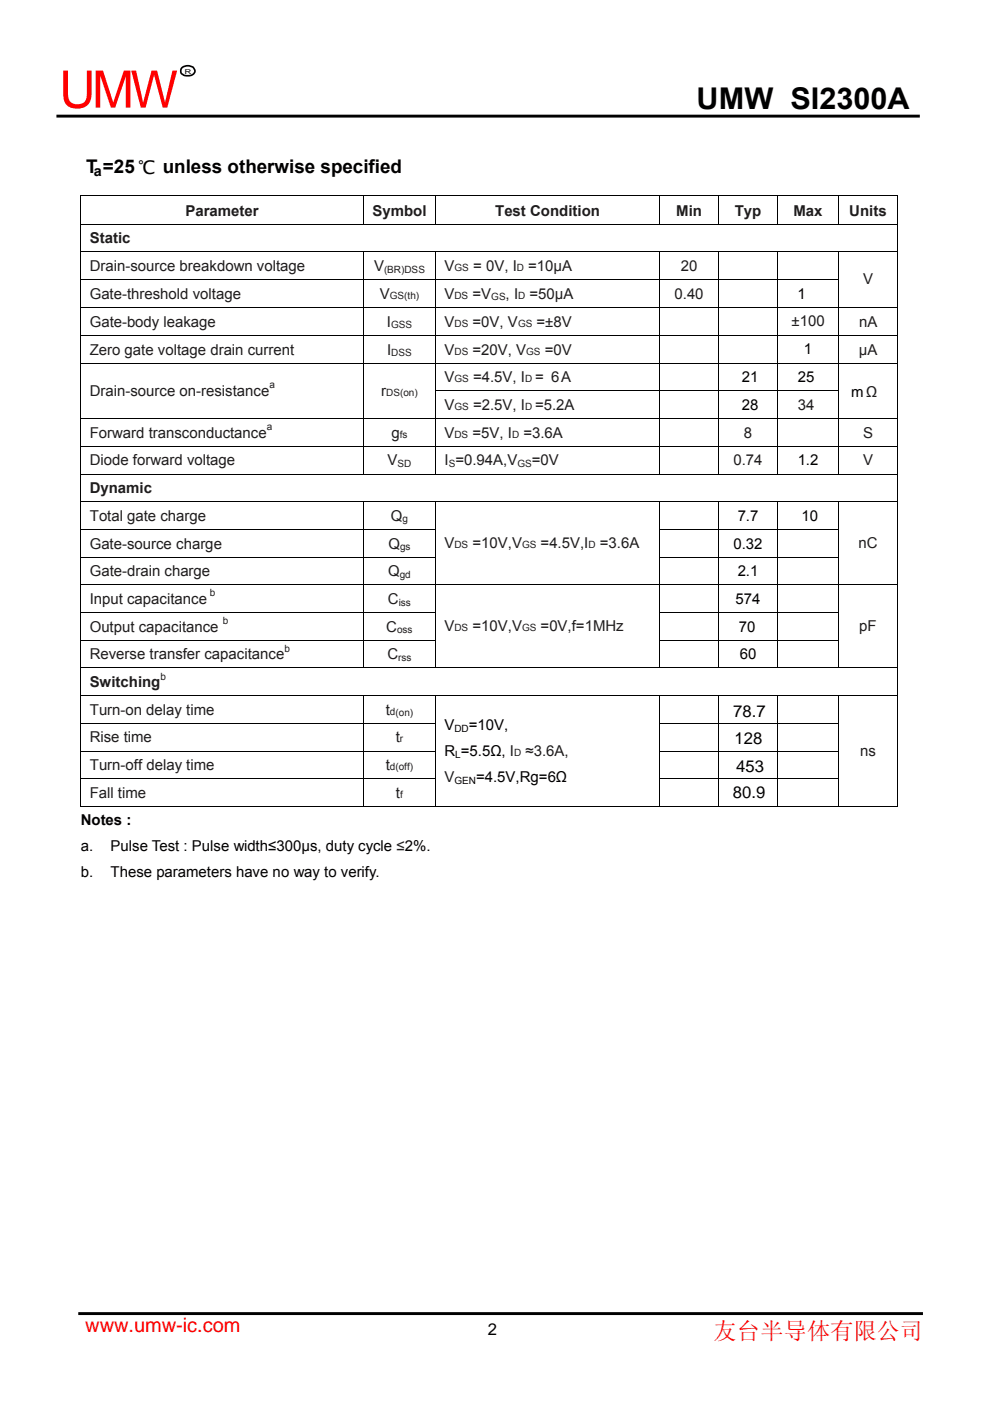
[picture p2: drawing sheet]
<svg xmlns="http://www.w3.org/2000/svg" width="210mm" height="297mm" viewBox="0 0 210 297" stroke-linecap="round" stroke-linejoin="round" font-family="sans-serif">
<g fill="#000">
<path d="M17 41.4h.2v.1h-.2zM190.3 41.4h.2v.1h-.2zM190.3 59.2h.2v.2h-.2zM17 82.8h.2v.2h-.2zM77 82.8h.2v.2h-.2zM190.3 82.8h.2v.2h-.2zM190.3 112.2h.2v.1h-.2zM190.3 118h.2v.2h-.2zM190.3 129.8h.2v.1h-.2zM190.3 135.7h.2v.1h-.2zM190.3 153.3h.2v.1h-.2zM190.3 159.2h.2v.1h-.2z"/>
<path d="M190.3 165h.2v.2h-.2zM190.3 170.9h.2v.2h-.2z"/>
</g>
<g fill="none" stroke="#000" stroke-width=".21">
<path d="M17 41.5h173.5M17 47.5h173.5M17 53.4h173.5M17 59.3h160.9M17.1 41.5v5.9M17.1 47.6v5.7M17.1 53.5v5.7M17.1 59.4v5.7M77.1 41.5v5.9M77.1 53.5v5.7M77.1 59.4v5.7M92.4 41.5v5.9"/>
<path d="M92.4 53.5v5.7M92.4 59.4v5.7M139.9 41.5v5.9M139.9 53.5v5.7M139.9 59.4v5.7M152.4 41.5v5.9M152.4 53.5v5.7M152.4 59.4v5.7M164.9 41.5v5.9M164.9 53.5v5.7M164.9 59.4v5.7M177.8 41.5v5.9"/>
<path d="M177.8 53.5v5.7M177.8 59.4v5.7M190.4 41.5v5.9M190.4 47.6v5.7M190.4 53.5v5.7M190.4 59.4v5.7M17 65.2h173.5M17 71.1h173.5M17 77h173.5M17.1 65.3v5.7M17.1 71.2v5.7M17.1 77.1v5.7"/>
<path d="M77.1 65.3v5.7M77.1 71.2v5.7M77.1 77.1v5.7M92.4 65.3v5.7M92.4 71.2v5.7M92.4 77.1v5.7M139.9 65.3v5.7M139.9 71.2v5.7M139.9 77.1v5.7M152.4 65.3v5.7M152.4 71.2v5.7M152.4 77.1v5.7"/>
<path d="M164.9 65.3v5.7M164.9 71.2v5.7M164.9 77.1v5.7M177.8 65.3v5.7M177.8 71.2v5.7M177.8 77.1v5.7M190.4 65.3v5.7M190.4 71.2v5.7M190.4 77.1v5.7M17 88.8h173.5M17 94.6h173.5M17.1 83v5.7"/>
<path d="M17.1 88.8v5.7M17.1 94.7v5.7M77.1 83v5.7M77.1 88.8v5.7M77.1 94.7v5.7M92.3 82.9h85.6M92.4 83v5.7M92.4 88.8v5.7M92.4 94.7v5.7M139.9 83v5.7M139.9 88.8v5.7M139.9 94.7v5.7"/>
<path d="M152.4 83v5.7M152.4 88.8v5.7M152.4 94.7v5.7M164.9 83v5.7M164.9 88.8v5.7M164.9 94.7v5.7M177.8 83v5.7M177.8 88.8v5.7M177.8 94.7v5.7M190.4 83v5.7M190.4 88.8v5.7M190.4 94.7v5.7"/>
<path d="M17 100.5h173.5M17 106.4h173.5M17 112.3h75.5M17 118.1h75.5M17.1 100.6v5.7M17.1 106.5v5.7M17.1 112.3v5.7M17.1 118.2v5.7M77.1 106.5v5.7M77.1 112.3v5.7M77.1 118.2v5.7M92.4 106.5v5.7"/>
<path d="M92.4 112.3v5.7M92.4 118.2v5.7M139.8 112.3h38.1M139.8 118.1h38.1M139.9 106.5v5.7M139.9 112.3v5.7M139.9 118.2v5.7M152.4 106.5v5.7M152.4 112.3v5.7M152.4 118.2v5.7M164.9 106.5v5.7M164.9 112.3v5.7"/>
<path d="M164.9 118.2v5.7M177.8 106.5v5.7M177.8 112.3v5.7M177.8 118.2v5.7M190.4 100.6v5.7M190.4 106.5v5.7M190.4 112.3v5.7M190.4 118.2v5.7M17 124h173.5M17 129.9h75.5M17 135.7h75.5M17.1 124.1v5.7"/>
<path d="M17.1 129.9v5.8M17.1 135.8v5.7M77.1 124.1v5.7M77.1 129.9v5.8M77.1 135.8v5.7M92.4 124.1v5.7M92.4 129.9v5.8M92.4 135.8v5.7M139.8 129.9h38.1M139.8 135.7h38.1M139.9 124.1v5.7M139.9 129.9v5.8"/>
<path d="M139.9 135.8v5.7M152.4 124.1v5.7M152.4 129.9v5.8M152.4 135.8v5.7M164.9 124.1v5.7M164.9 129.9v5.8M164.9 135.8v5.7M177.8 124.1v5.7M177.8 129.9v5.8M177.8 135.8v5.7M190.4 124.1v5.7M190.4 129.9v5.8"/>
<path d="M190.4 135.8v5.7M17 141.6h173.5M17 147.5h173.5M17 153.4h75.5M17 159.2h75.5M17.1 141.7v5.7M17.1 147.6v5.7M17.1 153.4v5.8M17.1 159.3v5.7M77.1 147.6v5.7M77.1 153.4v5.8M77.1 159.3v5.7"/>
<path d="M92.4 147.6v5.7M92.4 153.4v5.8M92.4 159.3v5.7M139.8 153.4h38.1M139.8 159.2h38.1M139.9 147.6v5.7M139.9 153.4v5.8M139.9 159.3v5.7M152.4 147.6v5.7M152.4 153.4v5.8M152.4 159.3v5.7M164.9 147.6v5.7"/>
<path d="M164.9 153.4v5.8M164.9 159.3v5.7M177.8 147.6v5.7M177.8 153.4v5.8M177.8 159.3v5.7M190.4 141.7v5.7M190.4 147.6v5.7M190.4 153.4v5.8M190.4 159.3v5.7M17 165.1h75.5M17 171h60M17.1 165.2v5.9"/>
<path d="M77.1 165.2v5.9M77.2 171h15.1M92.4 165.2v5.9M92.5 171h47.3M139.8 165.1h38.1M139.9 165.2v5.9M140 171h12.3M152.4 165.2v5.9M152.5 171h12.3M164.9 165.2v5.9M165 171h12.8M177.8 165.2v5.9"/>
<path d="M177.9 171h12.4M190.4 165.2v5.9"/>
</g>
<path d="M38.5 14.4a1.86 1.86 0 0 1 2.6 .1 1.07 1.07 0 0 1-.1 1.2 1.07 1.07 0 0 1-1.2 .4 1.1 1.1 0 0 1-1.2-.4 1.1 1.1 0 0 1-.1-1.3z" fill="none" stroke="#000" stroke-width=".35"/>
<path d="M12 24.6h183.1M16.6 278.5h179.2" fill="none" stroke="#000" stroke-width=".62" stroke-linecap="butt"/>
<text font-size="10.9" fill="#f00" x="12.6" y="22.8">UMW</text>
<text font-size="6.3" x="147.8" y="23.1">UMW SI2300A</text>
<text font-size="5" fill="#f00" x="151.3" y="283.9">友台半导体有限公司</text>
<text font-size="4.2" fill="#f00" x="18.1" y="282.4">www.umw-ic.com</text>
<text font-size="4" x="18.3" y="36.6">T =25 ℃ unless otherwise specified</text>
<g font-size="3.5">
<text x="155.5" y="152">78.7</text>
<text x="155.8" y="157.8">128</text>
<text x="156.2" y="163.6">453</text>
<text x="155.4" y="169.2">80.9</text>
<text x="103.5" y="283">2</text>
</g>
<g font-size="3.2" fill="#1f1c1d">
<text x="39.3" y="45.7">Parameter</text>
<text x="79" y="45.8">Symbol</text>
<text x="105" y="45.7">Test Condition</text>
<text x="143.4" y="45.8">Min</text>
<text x="155.9" y="45.8">Typ</text>
<text x="168.3" y="45.8">Max</text>
<text x="180.1" y="45.8">Units</text>
<text x="19" y="51.6">Static</text>
<text x="19" y="57.4">Drain-source breakdown voltage</text>
<text x="79.3" y="57.4">V</text>
<text x="94.3" y="57.4">V</text>
<text x="100.4" y="57.4">= 0V, I</text>
<text x="112" y="57.4">=10µA</text>
<text x="144.4" y="57.4">20</text>
<text x="19" y="63.3">Gate-threshold voltage</text>
<text x="80.6" y="63.3">V</text>
<text x="94.3" y="63.3">V</text>
<text x="100.2" y="63.3">=V</text>
<text x="107.3" y="63.3">, I</text>
<text x="112.3" y="63.3">=50µA</text>
<text x="143.1" y="63.3">0.40</text>
<text x="183" y="60.3">V</text>
<text x="19" y="69.2">Gate-body leakage</text>
<text x="82" y="69.2">I</text>
<text x="94.3" y="69.2">V</text>
<text x="100.2" y="69.2">=0V, V</text>
<text x="113.8" y="69.2">=±8V</text>
<text x="167.9" y="69.1">±100</text>
<text x="182.2" y="69.2">nA</text>
<text x="19" y="75.2">Zero gate voltage drain current</text>
<text x="82.1" y="75.2">I</text>
<text x="94.3" y="75.2">V</text>
<text x="100.2" y="75.2">=20V, V</text>
<text x="115.6" y="75.2">=0V</text>
<text x="182.1" y="75.2">µA</text>
<text x="19" y="83.9">Drain-source on-resistance</text>
<text x="80.9" y="83.9">r</text>
<text x="94.3" y="81.1">V</text>
<text x="100.3" y="81.1">=4.5V, I = 6A</text>
<text x="94.3" y="86.9">V</text>
<text x="100.3" y="86.9">=2.5V, I =5.2A</text>
<text x="169.2" y="86.9">34</text>
<text x="19" y="92.8">Forward transconductance</text>
<text x="83" y="92.8">g</text>
<text x="94.3" y="92.8">V</text>
<text x="100.2" y="92.8">=5V, I</text>
<text x="111" y="92.8">=3.6A</text>
<text x="157.8" y="92.8">8</text>
<text x="183" y="92.8">S</text>
<text x="19" y="98.7">Diode forward voltage</text>
<text x="82.2" y="98.7">V</text>
<text x="94.3" y="98.7">I =0.94A,V</text>
<text x="112.8" y="98.7">=0V</text>
<text x="155.6" y="98.7">0.74</text>
<text x="183.1" y="98.7">V</text>
<text x="19" y="104.6">Dynamic</text>
<text x="19" y="110.4">Total gate charge</text>
<text x="82.9" y="110.4">Q</text>
<text x="19" y="116.3">Gate-source charge</text>
<text x="82.4" y="116.3">Q</text>
<text x="94.3" y="116.2">V</text>
<text x="100.2" y="116.2">=10V,V</text>
<text x="114.7" y="116.2">=4.5V,I</text>
<text x="127.2" y="116.2">=3.6A</text>
<text x="182.1" y="116.2">nC</text>
<text x="19" y="122.2">Gate-drain charge</text>
<text x="82.3" y="122.2">Q</text>
<text x="19" y="128">Input capacitance</text>
<text x="82.3" y="128">C</text>
<text x="19" y="133.9">Output capacitance</text>
<text x="81.9" y="133.9">C</text>
<text x="94.3" y="133.8">V</text>
<text x="100.2" y="133.8">=10V,V</text>
<text x="114.7" y="133.8">=0V,f=1MHz</text>
<text x="182.2" y="133.8">pF</text>
<text x="19" y="139.8">Reverse transfer capacitance</text>
<text x="82.2" y="139.8">C</text>
<text x="19" y="145.7">Switching</text>
<text x="19" y="151.5">Turn-on delay time</text>
<text x="81.8" y="151.5">t</text>
<text x="19" y="157.4">Rise time</text>
<text x="83.9" y="157.4">t</text>
<text x="111.5" y="160.3">≈3.6A,</text>
<text x="182.4" y="160.3">ns</text>
<text x="19" y="163.3">Turn-off delay time</text>
<text x="81.8" y="163.3">t</text>
<text x="94.3" y="165.8">V</text>
<text x="19" y="169.1">Fall time</text>
<text x="84" y="169.1">t</text>
</g>
<g font-size="3.2">
<text x="169.2" y="63.3">1</text>
<text x="170.5" y="75.1">1</text>
<text x="157.4" y="81">21</text>
<text x="169.2" y="81.1">25</text>
<text x="157.4" y="86.8">28</text>
<text x="180.6" y="84.1">mΩ</text>
<text x="169.2" y="98.6">1.2</text>
<text x="156.5" y="110.4">7.7</text>
<text x="170" y="110.4">10</text>
<text x="155.6" y="116.3">0.32</text>
<text x="156.5" y="122.2">2.1</text>
<text x="156" y="128">574</text>
<text x="156.7" y="133.9">70</text>
<text x="156.9" y="139.8">60</text>
<text x="94.3" y="154.8">V</text>
<text x="99.4" y="154.8">=10V,</text>
<text x="94.3" y="160.3">R =5.5Ω, I</text>
<text x="101" y="165.8">=4.5V,Rg=6Ω</text>
<text x="17.1" y="175">Notes :</text>
<text x="17.1" y="180.5">a.</text>
<text x="17.1" y="186">b.</text>
<text x="23.5" y="186">These parameters have no way to verify.</text>
<text x="23.5" y="180.5">Pulse Test : Pulse width≤300µs, duty cycle ≤2%.</text>
</g>
<text font-size="3" x="19.9" y="37.4">a</text>
<g font-size="2.1" fill="#1f1c1d">
<text x="81.4" y="57.8">(BR)DSS</text>
<text x="96.4" y="57.4">GS</text>
<text x="109.6" y="57.4">D</text>
<text x="82.7" y="63.3">GS(th)</text>
<text x="96.4" y="63.3">DS</text>
<text x="104.2" y="63.7">GS</text>
<text x="109.9" y="63.3">D</text>
<text x="82.9" y="69.6">GSS</text>
<text x="96.4" y="69.2">DS</text>
<text x="109.9" y="69.2">GS</text>
<text x="83" y="75.5">DSS</text>
<text x="96.4" y="75.2">DS</text>
<text x="111.6" y="75.2">GS</text>
<text x="57.1" y="82.3">a</text>
<text x="81.9" y="83.9">DS(on)</text>
<text x="96.4" y="81.1">GS</text>
<text x="111.4" y="81.1">D</text>
<text x="96.4" y="86.9">GS</text>
<text x="111.4" y="86.9">D</text>
<text x="56.6" y="91.2">a</text>
<text x="84.8" y="92.8">fs</text>
<text x="96.4" y="92.8">DS</text>
<text x="108.6" y="92.8">D</text>
<text x="84.3" y="99">SD</text>
<text x="95.2" y="99">S</text>
<text x="109.7" y="99">GS</text>
<text x="85.4" y="110.8">g</text>
<text x="84.9" y="116.7">gs</text>
<text x="96.4" y="116.2">DS</text>
<text x="110.7" y="116.2">GS</text>
<text x="124.8" y="116.2">D</text>
<text x="84.8" y="122.5">gd</text>
<text x="44.5" y="126.5">b</text>
<text x="84.6" y="128.4">iss</text>
<text x="47.2" y="132.3">b</text>
<text x="84.2" y="134.3">oss</text>
<text x="96.4" y="133.8">DS</text>
<text x="110.7" y="133.8">GS</text>
<text x="60.3" y="138.2">b</text>
<text x="84.5" y="140.2">rss</text>
<text x="34" y="144.1">b</text>
<text x="82.7" y="151.5">d(on)</text>
<text x="84.8" y="157.4">r</text>
<text x="109.1" y="160.3">D</text>
<text x="82.7" y="163.3">d(off)</text>
<text x="84.9" y="169.1">f</text>
</g>
<g font-size="2.1">
<text x="96.4" y="155.1">DD</text>
<text x="96.6" y="160.6">L</text>
<text x="96.4" y="166.1">GEN</text>
</g>
<text font-size="1.4" x="39.1" y="15.6">R</text>
</svg>
